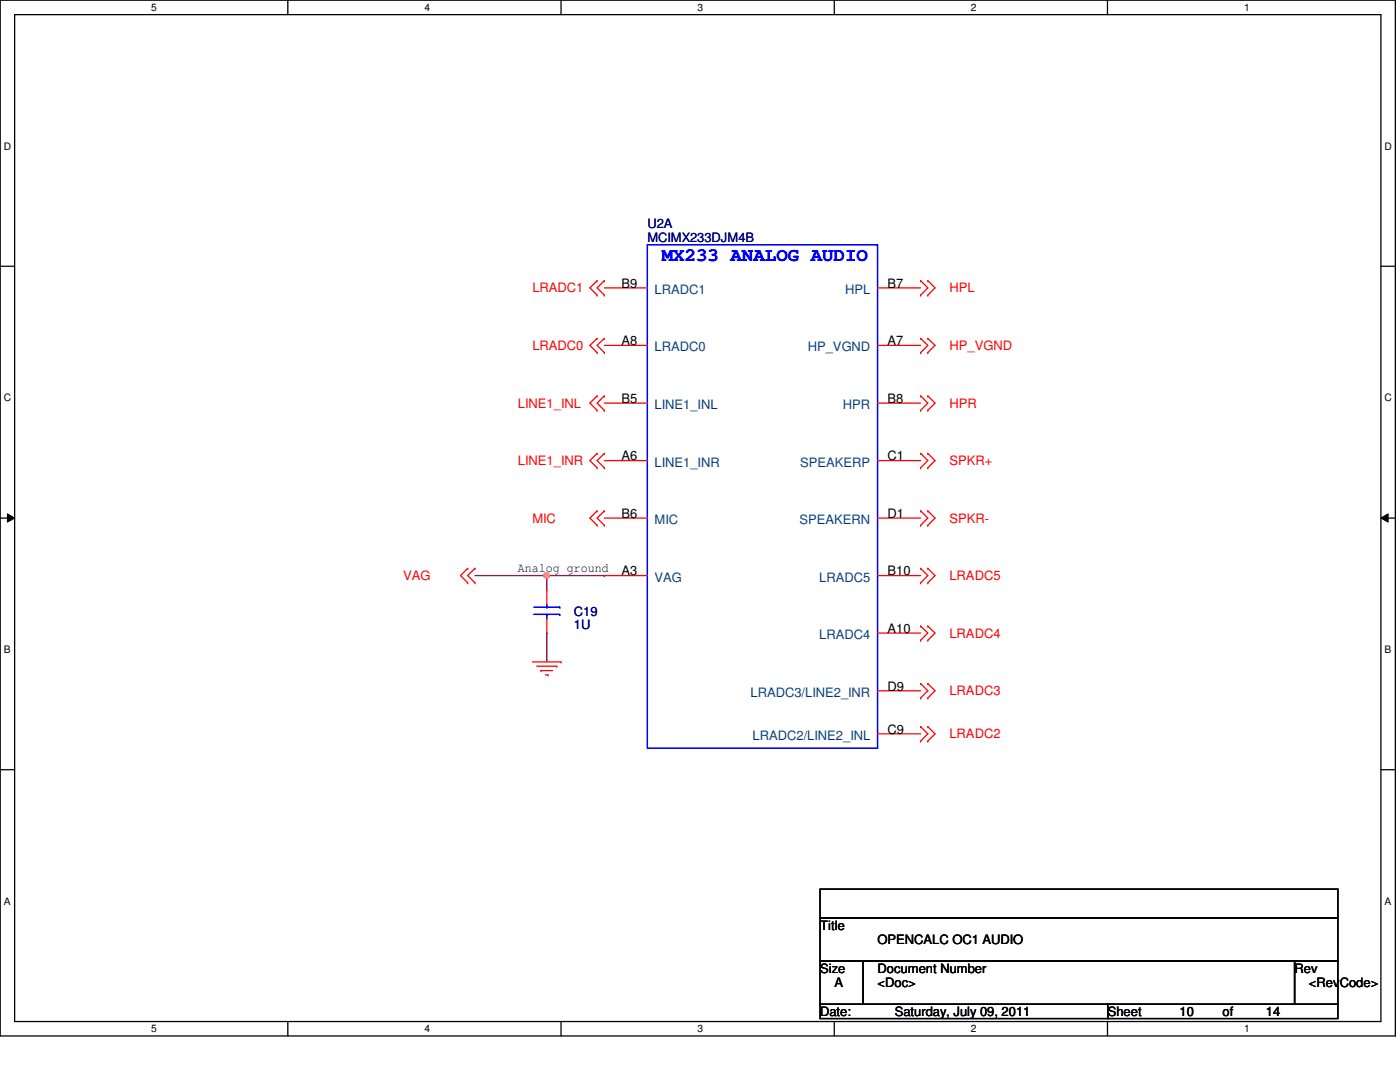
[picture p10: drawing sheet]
<svg xmlns="http://www.w3.org/2000/svg" width="279mm" height="216mm" viewBox="0 0 279 216" stroke-linecap="round" stroke-linejoin="round" font-family="sans-serif">
<path d="M0 0h278.5v206.7h-278.5zM2.9 2.9h272.7v200.9h-272.7z" fill="none" stroke="#000" stroke-width=".25"/>
<g fill="#fff">
<path d="M30.2 .3h1.1v2.3h-1.1z"/>
<path d="M30.2 204.1h1.1v2.3h-1.1z"/>
</g>
<path d="M57.4 0v2.9M57.4 203.8v2.9" fill="none" stroke="#000" stroke-width=".25"/>
<g fill="#fff">
<path d="M84.7 .3h1.1v2.3h-1.1z"/>
<path d="M84.7 204.1h1.1v2.3h-1.1z"/>
</g>
<path d="M112 0v2.9M112 203.8v2.9" fill="none" stroke="#000" stroke-width=".25"/>
<g fill="#fff">
<path d="M139.2 .3h1.1v2.3h-1.1z"/>
<path d="M139.2 204.1h1.1v2.3h-1.1z"/>
</g>
<path d="M166.5 0v2.9M166.5 203.8v2.9" fill="none" stroke="#000" stroke-width=".25"/>
<g fill="#fff">
<path d="M193.8 .3h1.1v2.3h-1.1z"/>
<path d="M193.8 204.1h1.1v2.3h-1.1z"/>
</g>
<path d="M221 0v2.9M221 203.8v2.9" fill="none" stroke="#000" stroke-width=".25"/>
<g fill="#fff">
<path d="M248.3 .3h1.1v2.3h-1.1z"/>
<path d="M248.3 204.1h1.1v2.3h-1.1z"/>
<path d="M.8 28h1.4v2.3h-1.4z"/>
<path d="M276.3 28h1.4v2.3h-1.4z"/>
<path d="M.8 78.2h1.4v2.3h-1.4z"/>
<path d="M276.3 78.2h1.4v2.3h-1.4z"/>
</g>
<path d="M0 53.1h2.9M275.6 53.1h2.9" fill="none" stroke="#000" stroke-width=".25"/>
<g fill="#fff">
<path d="M.8 128.5h1.3v2.2h-1.3z"/>
<path d="M276.3 128.5h1.3v2.2h-1.3z"/>
</g>
<path d="M0 103.4h2.9M275.6 103.4h2.9" fill="none" stroke="#000" stroke-width=".25"/>
<path d="M1.5 102.5l1.4 .9-1.4 .8zM275.6 103.4l1.4-.9v1.7z" fill="#000"/>
<path d="M1.5 102.5l1.4 .9-1.4 .8zM275.6 103.4l1.4-.9v1.7z" fill="none" stroke="#000" stroke-width=".2"/>
<g fill="#fff">
<path d="M.8 178.7h1.3v2.2h-1.3z"/>
<path d="M276.3 178.7h1.3v2.2h-1.3z"/>
</g>
<path d="M0 153.6h2.9M275.6 153.6h2.9" fill="none" stroke="#000" stroke-width=".25"/>
<path d="M94.8 114.9h14.3M109.1 117.7h.1M109.1 114.9h.1M109.1 114.9v2.8M109.1 126.3h.1M109.1 126.3v5.8" fill="none" stroke="#800040" stroke-width=".25"/>
<circle cx="109.1" cy="114.8" r=".56" fill="#f0f"/>
<circle cx="109.1" cy="114.8" r=".56" fill="none" stroke="#f0f" stroke-width=".25"/>
<path d="M109.1 114.9h11.5M120.6 114.9h.1" fill="none" stroke="#800040" stroke-width=".25"/>
<g fill="none" stroke="#f00" stroke-width=".25">
<path d="M119.2 58.9h.1M119.2 56h.1M119.2 56l-1.5 1.4 1.5 1.5M120.6 58.9h.1M120.6 56h.1M120.6 56l-1.4 1.4 1.4 1.5M120.6 57.4h8.6M175.1 57.4h8.6M183.7 58.9h.1M183.7 56h.1M183.7 56l1.5 1.4-1.5 1.5M185.2 58.9h.1"/>
<path d="M185.2 56h.1M185.2 56l1.4 1.4-1.4 1.5M119.2 79h.1M119.2 70.4h.1M119.2 67.5h.1M119.2 79l-1.5 1.4 1.5 1.5M119.2 67.5l-1.5 1.4 1.5 1.5M120.6 79h.1M120.6 70.4h.1M120.6 67.5h.1M120.6 79l-1.4 1.4 1.4 1.5M120.6 67.5l-1.4 1.4 1.4 1.5"/>
<path d="M120.6 68.9h8.6M175.1 68.9h8.6M183.7 70.4h.1M183.7 67.5h.1M183.7 79h.1M183.7 67.5l1.5 1.4-1.5 1.5M183.7 79l1.5 1.4-1.5 1.5M185.2 70.4h.1M185.2 67.5h.1M185.2 79h.1M185.2 67.5l1.4 1.4-1.4 1.5M185.2 79l1.4 1.4-1.4 1.5"/>
<path d="M119.2 93.3h.1M119.2 90.5h.1M119.2 81.9h.1M119.2 90.5l-1.5 1.4 1.5 1.4M120.6 93.3h.1M120.6 90.5h.1M120.6 81.9h.1M120.6 90.5l-1.4 1.4 1.4 1.4M120.6 80.4h8.6M120.6 91.9h8.6M175.1 80.4h8.6M175.1 91.9h8.6"/>
<path d="M183.7 93.3h.1M183.7 90.5h.1M183.7 81.9h.1M183.7 90.5l1.5 1.4-1.5 1.4M185.2 93.3h.1M185.2 90.5h.1M185.2 81.9h.1M185.2 90.5l1.4 1.4-1.4 1.4M93.3 116.3h.1M93.3 113.4h.1M93.3 113.4l-1.4 1.5 1.4 1.4M94.8 116.3h.1"/>
<path d="M94.8 113.4h.1M94.8 113.4l-1.5 1.5 1.5 1.4M109.1 117.7v2.9M119.2 104.8h.1M119.2 101.9h.1M119.2 101.9l-1.5 1.5 1.5 1.4M120.6 104.8h.1M120.6 101.9h.1M120.6 101.9l-1.4 1.5 1.4 1.4M120.6 114.9h8.6M120.6 103.4h8.6M175.1 114.9h8.6"/>
<path d="M175.1 103.4h8.6M183.7 104.8h.1M183.7 101.9h.1M183.7 116.3h.1M183.7 113.4h.1M183.7 101.9l1.5 1.5-1.5 1.4M183.7 113.4l1.5 1.5-1.5 1.4M185.2 104.8h.1M185.2 101.9h.1M185.2 116.3h.1M185.2 113.4h.1M185.2 101.9l1.4 1.5-1.4 1.4"/>
<path d="M185.2 113.4l1.4 1.5-1.4 1.4M106.3 132.1h5.7M107.1 132.9h4M107.9 133.8h.1M107.9 133.8h2.4M108.8 134.7h.6M109.1 123.5v2.8M109.4 134.7h.1M111.1 132.9h.1M112 132.1h.1M175.1 137.8h8.6M175.1 126.3h8.6"/>
<path d="M183.7 127.8h.1M183.7 124.9h.1M183.7 139.3h.1M183.7 136.4h.1M183.7 124.9l1.5 1.4-1.5 1.5M183.7 136.4l1.5 1.4-1.5 1.5M185.2 127.8h.1M185.2 124.9h.1M185.2 139.3h.1M185.2 136.4h.1M185.2 124.9l1.4 1.4-1.4 1.5M185.2 136.4l1.4 1.4-1.4 1.5"/>
<path d="M175.1 146.4h8.6M183.7 147.9h.1M183.7 145h.1M183.7 145l1.5 1.4-1.5 1.5M185.2 147.9h.1M185.2 145h.1M185.2 145l1.4 1.4-1.4 1.5"/>
</g>
<path d="M163.7 177.4h103.3v5.8h-103.3zM163.7 183.2h103.3v8.6h-103.3zM163.7 191.8h8.6v8.6h-8.6zM172.3 191.8h86.1v8.6h-86.1zM258.4 191.8h8.6v8.6h-8.6zM163.7 200.4h57.4v2.8h-57.4zM221.1 200.4h45.9v2.8h-45.9z" fill="none" stroke="#000" stroke-width=".25"/>
<path d="M129.2 48.9h45.9v100.4h-45.9zM106.6 122.6h5.1M106.6 121.2h5.1M109.1 121.2h.1M109.1 122.6h.1M109.1 120.6v.6M109.1 122.6v.9M111.7 122.6h.1M111.7 121.2h.1" fill="none" stroke="#00f" stroke-width=".25"/>
<circle cx="109.1" cy="114.8" r=".56" fill="#f0f"/>
<circle cx="109.1" cy="114.8" r=".56" fill="none" stroke="#f0f" stroke-width=".25"/>
<text font-size="3.7" fill="#00f" x="132.1" y="52">MX233 ANALOG AUDIO</text>
<g font-size="2.6" fill="#000080">
<text x="129.2" y="45.4">U2A</text>
<text x="129.2" y="48.3">MCIMX233DJM4B</text>
<text x="114.6" y="122.9">C19</text>
<text x="114.6" y="125.5">1U</text>
</g>
<g font-size="2.6" fill="#f00">
<text x="106.3" y="58.3">LRADC1</text>
<text x="189.5" y="58.3">HPL</text>
<text x="106.3" y="69.8">LRADC0</text>
<text x="189.5" y="69.8">HP_VGND</text>
<text x="103.4" y="81.3">LINE1_INL</text>
<text x="189.5" y="81.3">HPR</text>
<text x="103.4" y="92.8">LINE1_INR</text>
<text x="189.5" y="92.8">SPKR+</text>
<text x="106.3" y="104.3">MIC</text>
<text x="189.5" y="104.3">SPKR-</text>
<text x="80.4" y="115.7">VAG</text>
<text x="189.5" y="115.7">LRADC5</text>
<text x="189.5" y="127.3">LRADC4</text>
<text x="189.5" y="138.7">LRADC3</text>
<text x="189.5" y="147.3">LRADC2</text>
</g>
<g font-size="2.6">
<text x="124" y="57.4">B9</text>
<text x="177.1" y="57.4">B7</text>
<text x="124" y="68.9">A8</text>
<text x="177.1" y="68.9">A7</text>
<text x="124" y="80.4">B5</text>
<text x="177.1" y="80.4">B8</text>
<text x="124" y="91.9">A6</text>
<text x="177.1" y="91.9">C1</text>
<text x="124" y="103.3">B6</text>
<text x="177.1" y="103.3">D1</text>
<text x="103.4" y="114">Analog ground</text>
<text x="124" y="114.8">A3</text>
<text x="177.1" y="114.8">B10</text>
<text x="177.1" y="126.3">A10</text>
<text x="177.1" y="137.8">D9</text>
<text x="177.1" y="146.4">C9</text>
<text x="163.7" y="185.5">Title</text>
<text x="175.1" y="188.4">OPENCALC OC1 AUDIO</text>
<text x="163.7" y="194.1">Size</text>
<text x="166.5" y="197">A</text>
<text x="175.1" y="194.1">Document Number</text>
<text x="175.1" y="197">&lt;Doc&gt;</text>
<text x="258.4" y="194.1">Rev</text>
<text x="261.2" y="197">&lt;RevCode&gt;</text>
<text x="163.7" y="202.7">Date:</text>
<text x="178.6" y="202.7">Saturday, July 09, 2011</text>
<text x="221.1" y="202.7">Sheet</text>
<text x="235.4" y="202.7">10</text>
<text x="244" y="202.7">of</text>
<text x="252.6" y="202.7">14</text>
</g>
<g font-size="2.6" fill="#004080">
<text x="130.6" y="58.6">LRADC1</text>
<text x="168.7" y="58.6">HPL</text>
<text x="130.6" y="70.1">LRADC0</text>
<text x="161.2" y="70.1">HP_VGND</text>
<text x="130.6" y="81.6">LINE1_INL</text>
<text x="168.2" y="81.6">HPR</text>
<text x="130.6" y="93.1">LINE1_INR</text>
<text x="159.7" y="93.1">SPEAKERP</text>
<text x="130.6" y="104.6">MIC</text>
<text x="159.6" y="104.6">SPEAKERN</text>
<text x="130.6" y="116">VAG</text>
<text x="163.5" y="116">LRADC5</text>
<text x="163.5" y="127.5">LRADC4</text>
<text x="149.8" y="139">LRADC3/LINE2_INR</text>
<text x="150.2" y="147.6">LRADC2/LINE2_INL</text>
</g>
<g font-size="2">
<text x="30.2" y="2.2">5</text>
<text x="84.7" y="2.2">4</text>
<text x="139.2" y="2.2">3</text>
<text x="193.8" y="2.2">2</text>
<text x="248.3" y="2.2">1</text>
<text x=".8" y="29.8">D</text>
<text x="276.3" y="29.8">D</text>
<text x=".8" y="80.1">C</text>
<text x="276.3" y="80.1">C</text>
<text x=".8" y="130.3">B</text>
<text x="276.3" y="130.3">B</text>
<text x=".8" y="180.5">A</text>
<text x="276.3" y="180.5">A</text>
<text x="30.2" y="206">5</text>
<text x="84.7" y="206">4</text>
<text x="139.2" y="206">3</text>
<text x="193.8" y="206">2</text>
<text x="248.3" y="206">1</text>
</g>
</svg>
